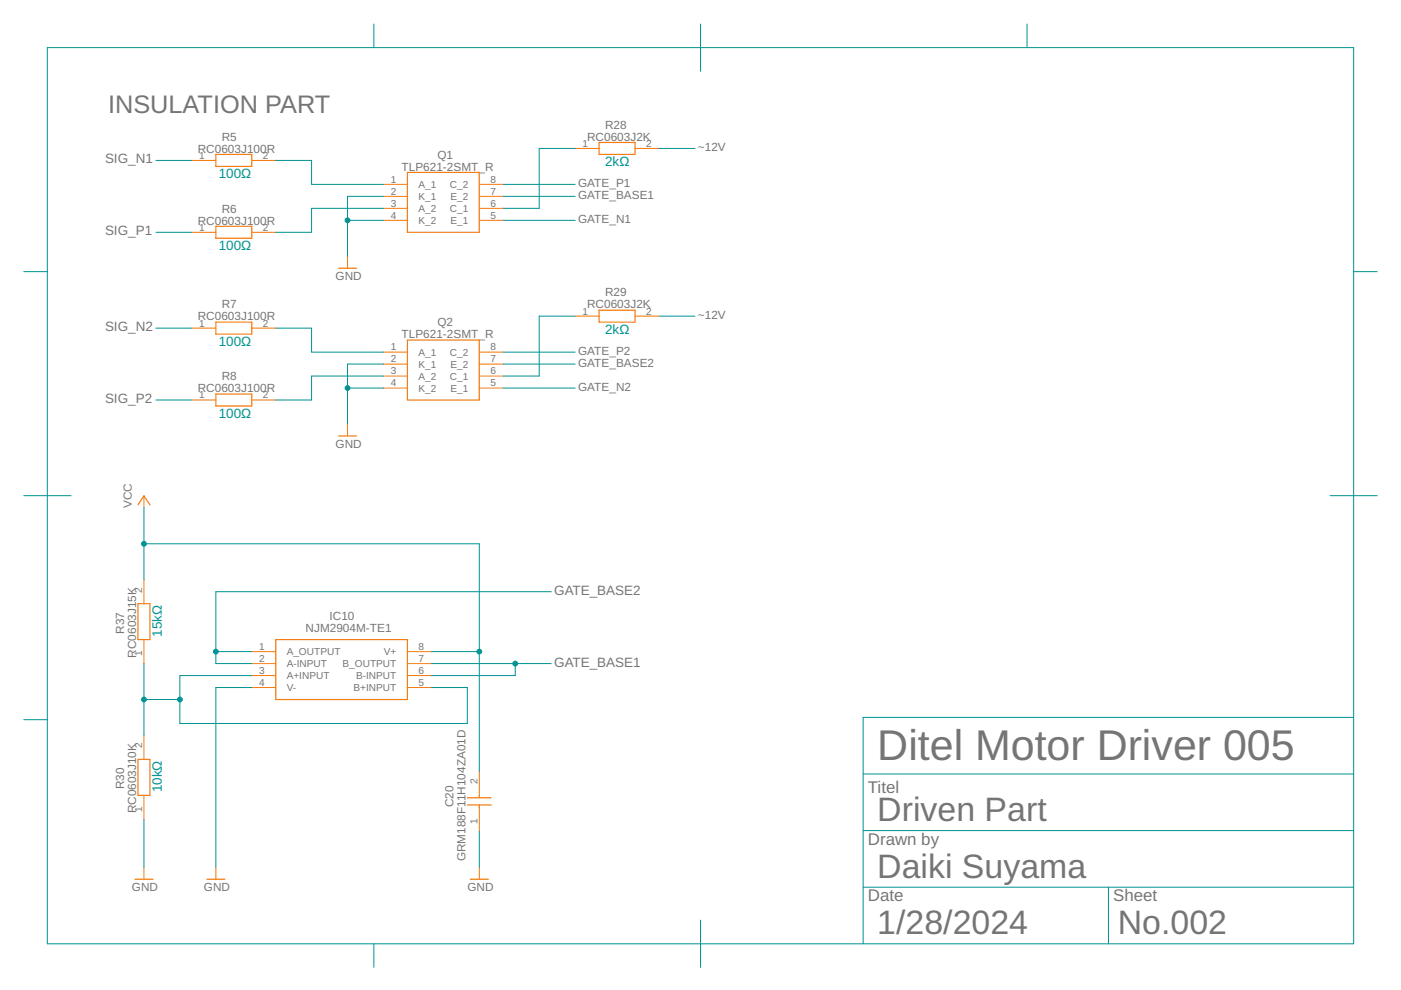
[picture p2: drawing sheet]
<svg xmlns="http://www.w3.org/2000/svg" width="297mm" height="210mm" viewBox="0 0 297 210" stroke-linecap="round" stroke-linejoin="round" font-family="sans-serif">
<g fill="none" stroke="#f57c10" stroke-width=".25">
<path d="M45.8 32.7h7.6v2.6h-7.6zM86.4 36.6h15.2v12.7h-15.2zM127 30.2h7.6v2.5h-7.6zM45.8 48h7.6v2.5h-7.6zM71.8 56.9h3.8M45.8 68.3h7.6v2.5h-7.6zM86.4 72.1h15.2v12.7h-15.2zM127 65.8h7.6v2.5h-7.6zM45.8 83.5h7.6v2.6h-7.6zM71.8 92.4h3.8M29.3 107l1.2-1.9 1.3 1.9M29.3 128h2.5v7.6h-2.5z"/>
<path d="M58.5 135.6h27.9v12.7h-27.9zM29.3 161h2.5v7.6h-2.5zM99.1 170.7h5.1M99.1 169.1h5.1M101.6 168.6v.5M101.6 170.7v.5M28.6 186.4h3.8M43.9 186.4h3.8M99.7 186.4h3.8"/>
</g>
<g fill="none" stroke="#f57c10" stroke-width=".21">
<path d="M40.7 34h5.1M53.4 34h5.1M81.3 39.1h5.1M101.6 39.1h5.1M121.9 31.5h5.1M134.6 31.5h5.1M40.7 49.3h5.1M53.4 49.3h5.1M73.7 54.3v2.6M81.3 41.6h5.1M81.3 44.2h5.1M81.3 46.7h5.1"/>
<path d="M101.6 41.6h5.1M101.6 44.2h5.1M101.6 46.7h5.1M40.7 69.6h5.1M53.4 69.6h5.1M81.3 74.7h5.1M81.3 77.2h5.1M81.3 79.7h5.1M101.6 74.7h5.1M101.6 77.2h5.1M101.6 79.7h5.1M121.9 67h5.1"/>
<path d="M134.6 67h5.1M40.7 84.8h5.1M53.4 84.8h5.1M73.7 89.9v2.5M81.3 82.3h5.1M101.6 82.3h5.1M30.5 105.1v2.6M30.5 122.9v5.1M30.5 135.6v5.1M53.4 138.2h5.1M86.4 138.2h5.1M30.5 155.9v5.1"/>
<path d="M53.4 140.7h5.1M53.4 143.2h5.1M53.4 145.8h5.1M86.4 140.7h5.1M86.4 143.2h5.1M86.4 145.8h5.1M30.5 168.6v5.1M101.6 163.6v5M101.6 171.2v5.1M30.5 183.9v2.5M45.8 183.9v2.5M101.6 183.9v2.5"/>
</g>
<g fill="none" stroke="#009292" stroke-width=".21">
<path d="M10 10.1h277v190h-277zM79.3 5.1v5M148.5 5.1v10M217.8 5.1v5M33.1 34h7.6M58.5 34h7.6v5.1h15.2M106.7 39.1h15.2M121.9 31.5h-7.6v12.7h-7.6M139.7 31.5h7.6M5 57.6h5M33.1 49.3h7.6M73.7 46.7h7.6"/>
<path d="M81.3 41.6h-7.6v12.7M81.3 44.2h-15.2v5.1h-7.6M106.7 41.6h15.2M106.7 46.7h15.2M287 57.6h5M33.1 69.6h7.6M58.5 69.6h7.6v5.1h15.2M81.3 77.2h-7.6v12.7M81.3 79.7h-15.2v5.1h-7.6M106.7 77.2h15.2M106.7 74.7h15.2M121.9 67h-7.6v12.7h-7.6"/>
<path d="M139.7 67h7.6M33.1 84.8h7.6M73.7 82.3h7.6M106.7 82.3h15.2M5 105.1h10M30.5 107.7v15.2M30.5 115.3h71.1v48.3M282 105.1h10M45.8 138.2h7.6M91.5 138.2h10.1M116.9 125.5h-71.1v15.2h7.6M5 152.6h5"/>
<path d="M30.5 140.7v15.2M30.5 148.3h7.6M53.4 145.8h-7.6v38.1M53.4 143.2h-15.3v10.2h61v-7.6h-7.6M91.5 140.7h25.4M109.2 140.7v2.5h-17.7M287 152.1h-104v48M30.5 173.7v10.2M101.6 176.3v7.6M183 176.1h104M183 164.1h104M148.5 195.1v10"/>
<path d="M183 188.1h104M235 188.1v12M79.3 200.1v5"/>
</g>
<g fill="#009292" stroke="#009292" stroke-width=".21">
<circle cx="30.5" cy="115.3" r=".51"/>
<circle cx="101.6" cy="138.2" r=".51"/>
<circle cx="73.7" cy="46.7" r=".51"/>
<circle cx="73.7" cy="82.3" r=".51"/>
<circle cx="45.8" cy="138.2" r=".51"/>
<circle cx="109.2" cy="140.7" r=".51"/>
<circle cx="30.5" cy="148.3" r=".51"/>
<circle cx="38.1" cy="148.3" r=".51"/>
</g>
<text font-size="9.1" fill="#757575" x="186" y="161.1">Ditel Motor Driver 005</text>
<g font-size="7.2" fill="#757575">
<text x="186" y="174.1">Driven Part</text>
<text x="186" y="186.1">Daiki Suyama</text>
<text x="186" y="198.1">1/28/2024</text>
<text x="237" y="198.1">No.002</text>
</g>
<text font-size="5.4" fill="#757575" x="22.9" y="23.9">INSULATION PART</text>
<g font-size="3.6" fill="#757575">
<text x="184" y="168.1">Titel</text>
<text x="184" y="179.1">Drawn by</text>
<text x="184" y="191.1">Date</text>
<text x="236" y="191.1">Sheet</text>
</g>
<g font-size="2.9" fill="#757575">
<text x="22.3" y="34.7">SIG_N1</text>
<text x="22.3" y="49.9">SIG_P1</text>
<text x="22.3" y="70.2">SIG_N2</text>
<text x="22.3" y="85.5">SIG_P2</text>
<text x="117.5" y="126.1">GATE_BASE2</text>
<text x="117.5" y="141.3">GATE_BASE1</text>
</g>
<g font-size="2.9" fill="#009292">
<text x="128.3" y="35.3">2kΩ</text>
<text x="46.4" y="37.8">100Ω</text>
<text x="46.4" y="53.1">100Ω</text>
<text x="128.3" y="70.9">2kΩ</text>
<text x="46.4" y="73.4">100Ω</text>
<text x="46.4" y="88.6">100Ω</text>
<text x="34.3" y="135" transform="rotate(-90 34.3 135)">15kΩ</text>
<text x="34.3" y="168" transform="rotate(-90 34.3 168)">10kΩ</text>
</g>
<g font-size="2.5" fill="#757575">
<text x="47" y="29.8">R5</text>
<text x="124.5" y="29.8">RC0603J2K</text>
<text x="128.3" y="27.3">R28</text>
<text x="41.9" y="32.4">RC0603J100R</text>
<text x="92.7" y="33.6">Q1</text>
<text x="148" y="32.1">~12V</text>
<text x="85.1" y="36.2">TLP621-2SMT_R</text>
<text x="122.6" y="39.7">GATE_P1</text>
<text x="41.9" y="47.6">RC0603J100R</text>
<text x="47" y="45.1">R6</text>
<text x="122.6" y="47.4">GATE_N1</text>
<text x="122.6" y="42.3">GATE_BASE1</text>
<text x="71.2" y="59.4">GND</text>
<text x="47" y="65.4">R7</text>
<text x="124.5" y="65.4">RC0603J2K</text>
<text x="128.3" y="62.9">R29</text>
<text x="41.9" y="67.9">RC0603J100R</text>
<text x="85.1" y="71.7">TLP621-2SMT_R</text>
<text x="92.7" y="69.2">Q2</text>
<text x="148" y="67.7">~12V</text>
<text x="122.6" y="75.3">GATE_P2</text>
<text x="122.6" y="77.8">GATE_BASE2</text>
<text x="41.9" y="83.2">RC0603J100R</text>
<text x="47" y="80.6">R8</text>
<text x="122.6" y="82.9">GATE_N2</text>
<text x="71.2" y="95">GND</text>
<text x="28" y="107.7" transform="rotate(-90 28 107.7)">VCC</text>
<text x="69.9" y="131.4">IC10</text>
<text x="26.3" y="134.4" transform="rotate(-90 26.3 134.4)">R37</text>
<text x="64.8" y="134">NJM2904M-TE1</text>
<text x="28.9" y="139.4" transform="rotate(-90 28.9 139.4)">RC0603J15K</text>
<text x="26.3" y="167.4" transform="rotate(-90 26.3 167.4)">R30</text>
<text x="28.9" y="172.5" transform="rotate(-90 28.9 172.5)">RC0603J10K</text>
<text x="96.2" y="171.2" transform="rotate(-90 96.2 171.2)">C20</text>
<text x="98.7" y="182.6" transform="rotate(-90 98.7 182.6)">GRM188F11H104ZA01D</text>
<text x="28" y="189">GND</text>
<text x="43.2" y="189">GND</text>
<text x="99.1" y="189">GND</text>
</g>
<g font-size="2.1" fill="#757575">
<text x="42.2" y="33.7">1</text>
<text x="55.7" y="33.7">2</text>
<text x="123.5" y="31.1">1</text>
<text x="137" y="31.1">2</text>
<text x="82.9" y="38.7">1</text>
<text x="82.9" y="41.3">2</text>
<text x="88.7" y="39.9">A_1</text>
<text x="95.4" y="39.9">C_2</text>
<text x="104" y="38.7">8</text>
<text x="104" y="41.3">7</text>
<text x="82.9" y="43.8">3</text>
<text x="82.9" y="46.4">4</text>
<text x="88.7" y="42.4">K_1</text>
<text x="88.7" y="44.9">A_2</text>
<text x="88.7" y="47.5">K_2</text>
<text x="95.4" y="44.9">C_1</text>
<text x="95.5" y="42.4">E_2</text>
<text x="95.5" y="47.5">E_1</text>
<text x="104" y="43.8">6</text>
<text x="104" y="46.4">5</text>
<text x="42.2" y="48.9">1</text>
<text x="55.7" y="48.9">2</text>
<text x="42.2" y="69.2">1</text>
<text x="55.7" y="69.2">2</text>
<text x="123.5" y="66.7">1</text>
<text x="137" y="66.7">2</text>
<text x="82.9" y="74.3">1</text>
<text x="82.9" y="76.8">2</text>
<text x="88.7" y="75.4">A_1</text>
<text x="88.7" y="78">K_1</text>
<text x="95.4" y="75.4">C_2</text>
<text x="95.5" y="78">E_2</text>
<text x="104" y="74.3">8</text>
<text x="104" y="76.8">7</text>
<text x="82.9" y="79.4">3</text>
<text x="82.9" y="81.9">4</text>
<text x="88.7" y="80.5">A_2</text>
<text x="88.7" y="83">K_2</text>
<text x="95.4" y="80.5">C_1</text>
<text x="95.5" y="83">E_1</text>
<text x="104" y="79.4">6</text>
<text x="104" y="81.9">5</text>
<text x="42.2" y="84.5">1</text>
<text x="55.7" y="84.5">2</text>
<text x="30.2" y="125.7" transform="rotate(-90 30.2 125.7)">2</text>
<text x="54.9" y="137.8">1</text>
<text x="88.7" y="137.8">8</text>
<text x="30.2" y="139.1" transform="rotate(-90 30.2 139.1)">1</text>
<text x="54.9" y="140.3">2</text>
<text x="54.9" y="142.9">3</text>
<text x="60.8" y="138.9">A_OUTPUT</text>
<text x="60.8" y="141.5">A-INPUT</text>
<text x="72.6" y="141.5">B_OUTPUT</text>
<text x="81.4" y="138.9">V+</text>
<text x="88.7" y="140.3">7</text>
<text x="88.7" y="142.9">6</text>
<text x="54.9" y="145.4">4</text>
<text x="60.8" y="144">A+INPUT</text>
<text x="60.8" y="146.5">V-</text>
<text x="75" y="146.5">B+INPUT</text>
<text x="75.5" y="144">B-INPUT</text>
<text x="88.7" y="145.4">5</text>
<text x="30.2" y="158.7" transform="rotate(-90 30.2 158.7)">2</text>
<text x="101.3" y="166.3" transform="rotate(-90 101.3 166.3)">2</text>
<text x="30.2" y="172.2" transform="rotate(-90 30.2 172.2)">1</text>
<text x="101.3" y="174.7" transform="rotate(-90 101.3 174.7)">1</text>
</g>
</svg>
